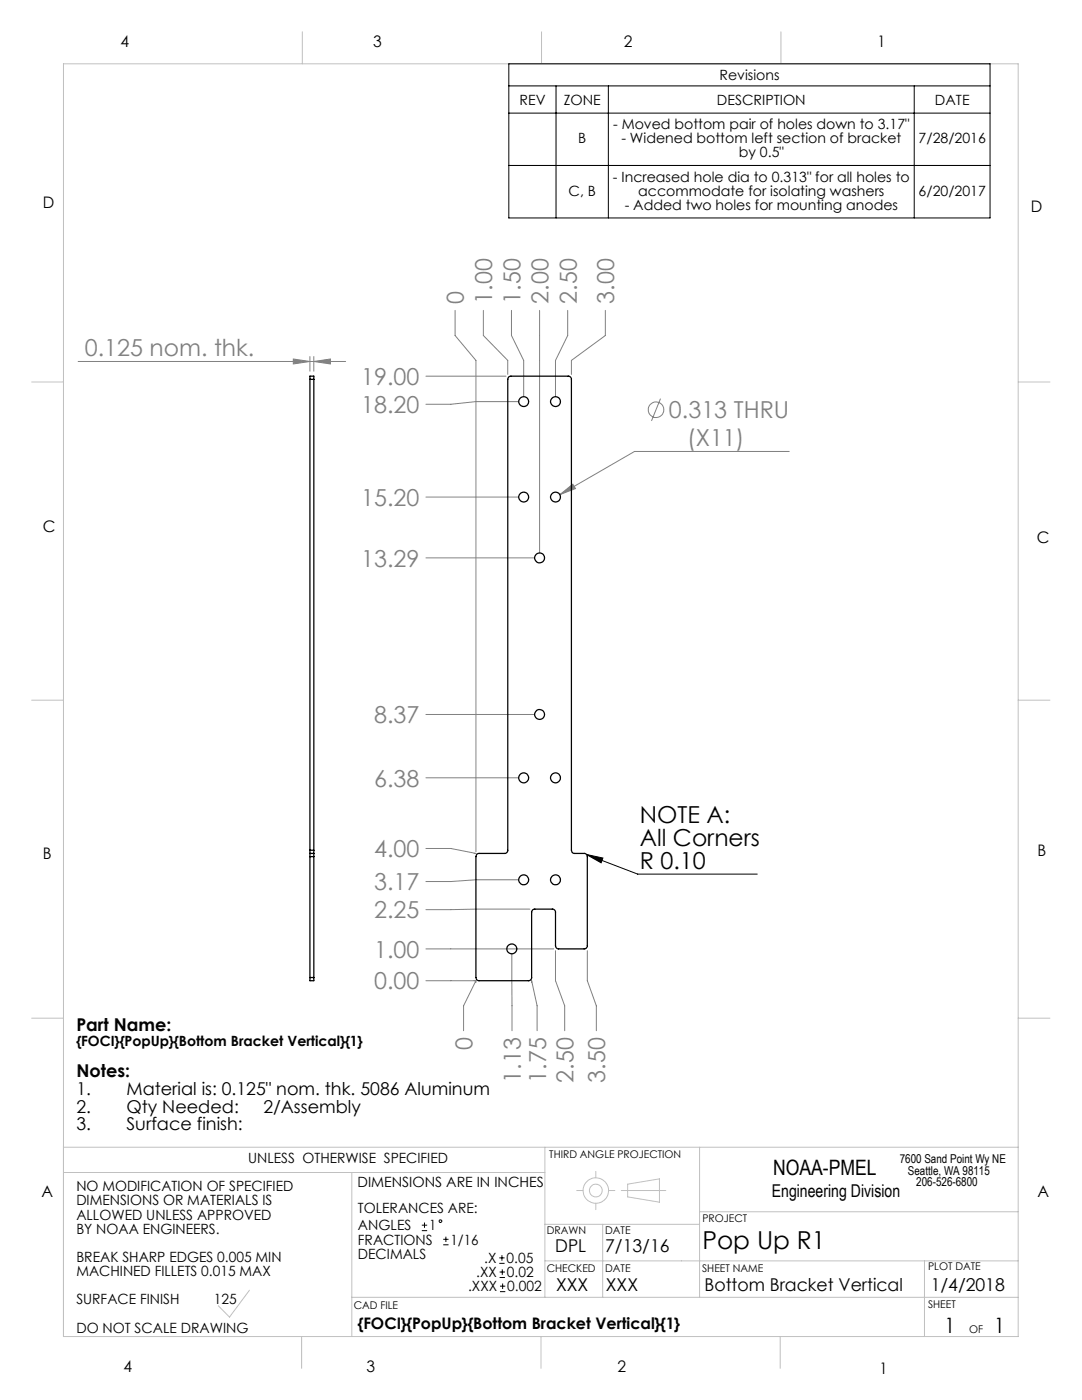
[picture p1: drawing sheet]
<svg xmlns="http://www.w3.org/2000/svg" width="216mm" height="279mm" viewBox="0 0 216 279" stroke-linecap="round" stroke-linejoin="round" font-family="sans-serif">
<g fill="none" stroke="#c0c0c0" stroke-width=".2">
<path d="M12.7 12.7h190.5v254h-190.5zM60.3 6.3v6.4M108.1 6.3v6.4M155.8 6.3v6.4M6.3 76.2h6.4M203.2 76.2h6.3M6.3 139.7h6.4M203.2 139.7h6.3M6.3 203.2h6.4M203.2 203.2h6.3M12.7 229h190.5M12.7 234h96"/>
<path d="M70.2 234v32.7M108.7 229v29.9M115.1 237.6h1.2M118.9 233.8v1.3M121.4 237.6h1.3M124 237.6h8.9M125.2 236.3l6.4-1v4.6l-6.4-1zM139.6 229v29.9M49.8 257.5l-4 5.4-2.2-2.3M70.2 258.9h133M108.7 251.6h94.5M108.7 244.3h30.9"/>
<path d="M118.9 240.1v1.3M120.3 244.3v14.6M139.6 241.8h63.6M184.5 251.6v15.1M60.2 266.7v6.4M108 266.7v6.4M155.7 266.7v6.4"/>
<circle cx="118.9" cy="237.6" r="2.53"/>
<circle cx="118.9" cy="237.6" r="1.27"/>
</g>
<g fill="none" stroke="#808080" stroke-width=".2">
<path d="M15.6 72.1h53.4M58.5 71.6l3.3 .5-3.3 .5zM61.8 71.2v2.9M62.6 72.1l3.3-.5v1zM62.6 71.2v2.9M85 75.1h16M90.8 61.9v5.1l4.2 4.9v98.1M96.4 61.9v5.1l4.9 4.9v2.8M102.1 61.9v5.1l2.4 4.9v7.3M107.7 61.9v48.4M113.3 61.9v5.1l-2.5 4.9v7.3M120.8 61.9v5.1l-6.8 4.9v2.8"/>
<path d="M131.8 79.6l-1.8 4.4M85 99.2h18.5M103.5 80.2h-8.5l-5 .5h-5M111.7 98.7l2.6-2.1 .5 .9zM157.5 90.1h-30.9l-14.9 8.6M85 111.3h21.7M85 155.2h18.5M85 142.6h21.7M85 169.3h5l5 1h-.4M103.5 175.6h-8.5l-5 .3h-5M85 195.7h10M85 189.4h25.5"/>
<path d="M95 195.7l-2.5 5v5M95 195.7v.4M102.1 190.4l.1 15.3M105.7 181.4l-20.7 .1M106.1 196.1v-.4l1.1 5v5M110.8 189.7v6l1.9 5v5M117.2 189.7v6l1.8 5v5"/>
<circle cx="130.9" cy="81.8" r="1.55"/>
</g>
<path d="M101.5 12.7h96.1v30.8h-96.1zM101.5 17.1h96.1M110.9 17.1v26.4M121.4 17.1v26.4M182.4 17.1v26.4M101.5 33h96.1M101.5 22.6h96.1M117 170.5l10.2 3.9h23.9M117 170.5l3.3 .7-.4 1z" fill="none" stroke="#000" stroke-width=".2"/>
<path d="M117 170.5l3.3 .7-.4 1z" fill="#000"/>
<g fill="#808080">
<path d="M111.7 98.7l2.6-2.1 .5 .9z"/>
<path d="M58.5 71.6l3.3 .5-3.3 .5zM62.6 72.1l3.3-.5v1z"/>
</g>
<g fill="none" stroke="#000" stroke-width=".25">
<path d="M61.8 75.7v-.6h.8v.6M61.8 75.7v94M61.8 75.7h.8M62.6 75.7v94M101.5 75.2l.3-.1h11.6a.6 .6 0 0 1 .6 .6v94a.6 .6 0 0 0 .7 .6h1.9a.6 .6 0 0 1 .6 .7v17.7a.6 .6 0 0 1-.6 .7h-5.1a.6 .6 0 0 1-.7-.7v-6.6a.6 .6 0 0 0-.6-.7h-3.5a.6 .6 0 0 0-.6 .7v13a.6 .6 0 0 1-.7 .6h-9.8a.6 .6 0 0 1-.6-.6v-24.1a.6 .6 0 0 1 .6-.7h5.1a.6 .6 0 0 0 .6-.6v-94zM61.8 170.3v.7M61.8 169.7v.6M61.8 170.3h.8M61.8 171h.8M61.8 171v24.1M61.8 169.7h.8M62.6 170.3v.7"/>
<path d="M62.6 169.7v.6M62.6 171v24.1M61.8 195.1v.6h.8v-.6M61.8 195.1h.8"/>
<circle cx="104.5" cy="99.2" r=".98"/>
<circle cx="104.5" cy="80.2" r=".98"/>
<circle cx="110.8" cy="99.2" r=".98"/>
<circle cx="110.8" cy="80.2" r=".98"/>
<circle cx="107.7" cy="111.4" r=".99"/>
<circle cx="104.5" cy="155.2" r=".99"/>
<circle cx="107.7" cy="142.6" r=".99"/>
<circle cx="110.8" cy="155.2" r=".99"/>
<circle cx="104.5" cy="175.6" r=".99"/>
<circle cx="110.8" cy="175.6" r=".99"/>
<circle cx="102.1" cy="189.4" r=".98"/>
</g>
<g fill="none" stroke="#000" stroke-width=".2">
<path d="M84.2 245.6h1M84.2 244.5h1M84.7 244v1M88.4 248.4h1.1M88.4 247.3h1.1M89 246.8v1.1M99.6 252.1h1.1M99.6 251h1.1M99.7 255h1.1M99.7 253.9h1.1M99.8 257.8h1M99.8 256.7h1"/>
<path d="M100.2 250.5v1.1M100.2 253.3v1.1M100.3 256.2v1"/>
<circle cx="87.9" cy="243.7" r=".28"/>
</g>
<text font-size="4.9" x="140.2" y="249.3">Pop Up R1</text>
<g font-size="4.7" fill="#808080">
<text x="92.6" y="60.6" transform="rotate(-90 92.6 60.6)">0</text>
<text x="98.2" y="60.6" transform="rotate(-90 98.2 60.6)">1.00</text>
<text x="103.8" y="60.6" transform="rotate(-90 103.8 60.6)">1.50</text>
<text x="109.5" y="60.6" transform="rotate(-90 109.5 60.6)">2.00</text>
<text x="115.1" y="60.6" transform="rotate(-90 115.1 60.6)">2.50</text>
<text x="122.6" y="60.6" transform="rotate(-90 122.6 60.6)">3.00</text>
<text x="16.9" y="71.1">0.125 nom. thk.</text>
<text x="72.1" y="76.8">19.00</text>
<text x="72.1" y="82.4">18.20</text>
<text x="133.5" y="83.5">0.313 THRU</text>
<text x="137.1" y="89.1">(X11)</text>
<text x="72.1" y="101">15.20</text>
<text x="72.1" y="113.1">13.29</text>
<text x="74.6" y="144.3">8.37</text>
<text x="74.6" y="157">6.38</text>
<text x="74.6" y="171.1">4.00</text>
<text x="74.6" y="177.7">3.17</text>
<text x="74.6" y="183.3">2.25</text>
<text x="74.6" y="191.1">1.00</text>
<text x="74.6" y="197.5">0.00</text>
<text x="94.3" y="209.6" transform="rotate(-90 94.3 209.6)">0</text>
<text x="103.9" y="216" transform="rotate(-90 103.9 216)">1.13</text>
<text x="109" y="216" transform="rotate(-90 109 216)">1.75</text>
<text x="114.4" y="216" transform="rotate(-90 114.4 216)">2.50</text>
<text x="120.8" y="216" transform="rotate(-90 120.8 216)">3.50</text>
</g>
<g font-size="4.7">
<text x="127.7" y="164.3">NOTE A:</text>
<text x="127.7" y="168.8">All Corners</text>
<text x="127.7" y="173.4">R 0.10</text>
</g>
<g font-size="4.2">
<text x="154.3" y="234.4">NOAA-PMEL</text>
<text x="188.4" y="266">1</text>
<text x="198.4" y="266">1</text>
</g>
<g font-size="3.5">
<text x="15.2" y="205.8">Part Name:</text>
<text x="15.2" y="215">Notes:</text>
<text x="15.2" y="218.5">1.</text>
<text x="25.2" y="218.5">Material is: 0.125&quot; nom. thk. 5086 Aluminum</text>
<text x="15.2" y="222">2.</text>
<text x="15.2" y="225.6">3.</text>
<text x="25.2" y="222">Qty Needed:</text>
<text x="25.2" y="225.6">Surface finish:</text>
<text x="52.6" y="222">2/Assembly</text>
<text x="154" y="239">Engineering Division</text>
<text x="110.8" y="249.9">DPL</text>
<text x="120.8" y="249.9">7/13/16</text>
<text x="111" y="257.7">XXX</text>
<text x="120.9" y="257.7">XXX</text>
<text x="140.6" y="257.7">Bottom Bracket Vertical</text>
<text x="185.7" y="257.7">1/4/2018</text>
</g>
<g font-size="3.2">
<text x="24.1" y="9.4">4</text>
<text x="74.5" y="9.4">3</text>
<text x="124.5" y="9.4">2</text>
<text x="175.1" y="9.4">1</text>
<text x="8.5" y="41.5">D</text>
<text x="205.7" y="42.3">D</text>
<text x="8.5" y="106.3">C</text>
<text x="206.9" y="108.3">C</text>
<text x="8.5" y="171.5">B</text>
<text x="207" y="170.9">B</text>
<text x="8.3" y="239">A</text>
<text x="207" y="239">A</text>
<text x="71.4" y="265.2">{FOCI}{PopUp}{Bottom Bracket Vertical}{1}</text>
<text x="24.6" y="273.8">4</text>
<text x="73.1" y="273.9">3</text>
<text x="123.2" y="273.8">2</text>
<text x="175.5" y="274.1">1</text>
</g>
<g font-size="2.8">
<text x="143.6" y="16">Revisions</text>
<text x="103.7" y="20.9">REV</text>
<text x="112.5" y="20.9">ZONE</text>
<text x="143.1" y="20.9">DESCRIPTION</text>
<text x="186.6" y="20.9">DATE</text>
<text x="115.4" y="28.6">B</text>
<text x="122.3" y="25.8">- Moved bottom pair of holes down to 3.17&quot;</text>
<text x="124" y="28.6">- Widened bottom left section of bracket</text>
<text x="183.3" y="28.6">7/28/2016</text>
<text x="147.4" y="31.4">by 0.5&quot;</text>
<text x="113.4" y="39">C, B</text>
<text x="122.3" y="36.2">- Increased hole dia to 0.313&quot; for all holes to</text>
<text x="124.6" y="41.9">- Added two holes for mounting anodes</text>
<text x="127.3" y="39">accommodate for isolating washers</text>
<text x="183.3" y="39">6/20/2017</text>
<text x="15.2" y="208.8">{FOCI}{PopUp}{Bottom Bracket Vertical}{1}</text>
<text x="49.5" y="232.2">UNLESS OTHERWISE SPECIFIED</text>
<text x="15.2" y="237.7">NO MODIFICATION OF SPECIFIED</text>
<text x="71.3" y="236.9">DIMENSIONS ARE IN INCHES</text>
<text x="15.2" y="240.6">DIMENSIONS OR MATERIALS IS</text>
<text x="15.2" y="243.4">ALLOWED UNLESS APPROVED</text>
<text x="71.4" y="242">TOLERANCES ARE:</text>
<text x="71.4" y="245.6">ANGLES</text>
<text x="85.6" y="245.6">1</text>
<text x="15.2" y="246.2">BY NOAA ENGINEERS.</text>
<text x="15.2" y="251.9">BREAK SHARP EDGES 0.005 MIN</text>
<text x="71.4" y="251.2">DECIMALS</text>
<text x="71.4" y="248.4">FRACTIONS</text>
<text x="89.9" y="248.4">1/16</text>
<text x="15.2" y="254.7">MACHINED FILLETS 0.015 MAX</text>
<text x="93.4" y="257.7">.XXX</text>
<text x="95" y="254.9">.XX</text>
<text x="96.6" y="252.1">.X</text>
<text x="101.1" y="252.1">0.05</text>
<text x="101.2" y="254.9">0.02</text>
<text x="101.2" y="257.7">0.002</text>
<text x="15.2" y="260.3">SURFACE FINISH</text>
<text x="42.7" y="260.3">125</text>
<text x="15.2" y="266">DO NOT SCALE DRAWING</text>
</g>
<g font-size="2.4">
<text x="179.5" y="232.2">7600 Sand Point Wy NE</text>
<text x="181.2" y="234.4">Seattle, WA 98115</text>
<text x="182.8" y="236.7">206-526-6800</text>
</g>
<g font-size="2.1">
<text x="109.6" y="231.2">THIRD ANGLE PROJECTION</text>
<text x="140.2" y="243.8">PROJECT</text>
<text x="109.1" y="246.3">DRAWN</text>
<text x="120.8" y="246.3">DATE</text>
<text x="109.1" y="253.9">CHECKED</text>
<text x="120.8" y="253.9">DATE</text>
<text x="140.1" y="253.9">SHEET NAME</text>
<text x="185.2" y="253.5">PLOT DATE</text>
<text x="70.6" y="261.3">CAD FILE</text>
<text x="185.2" y="261.1">SHEET</text>
<text x="193.4" y="266">OF</text>
</g>
</svg>
